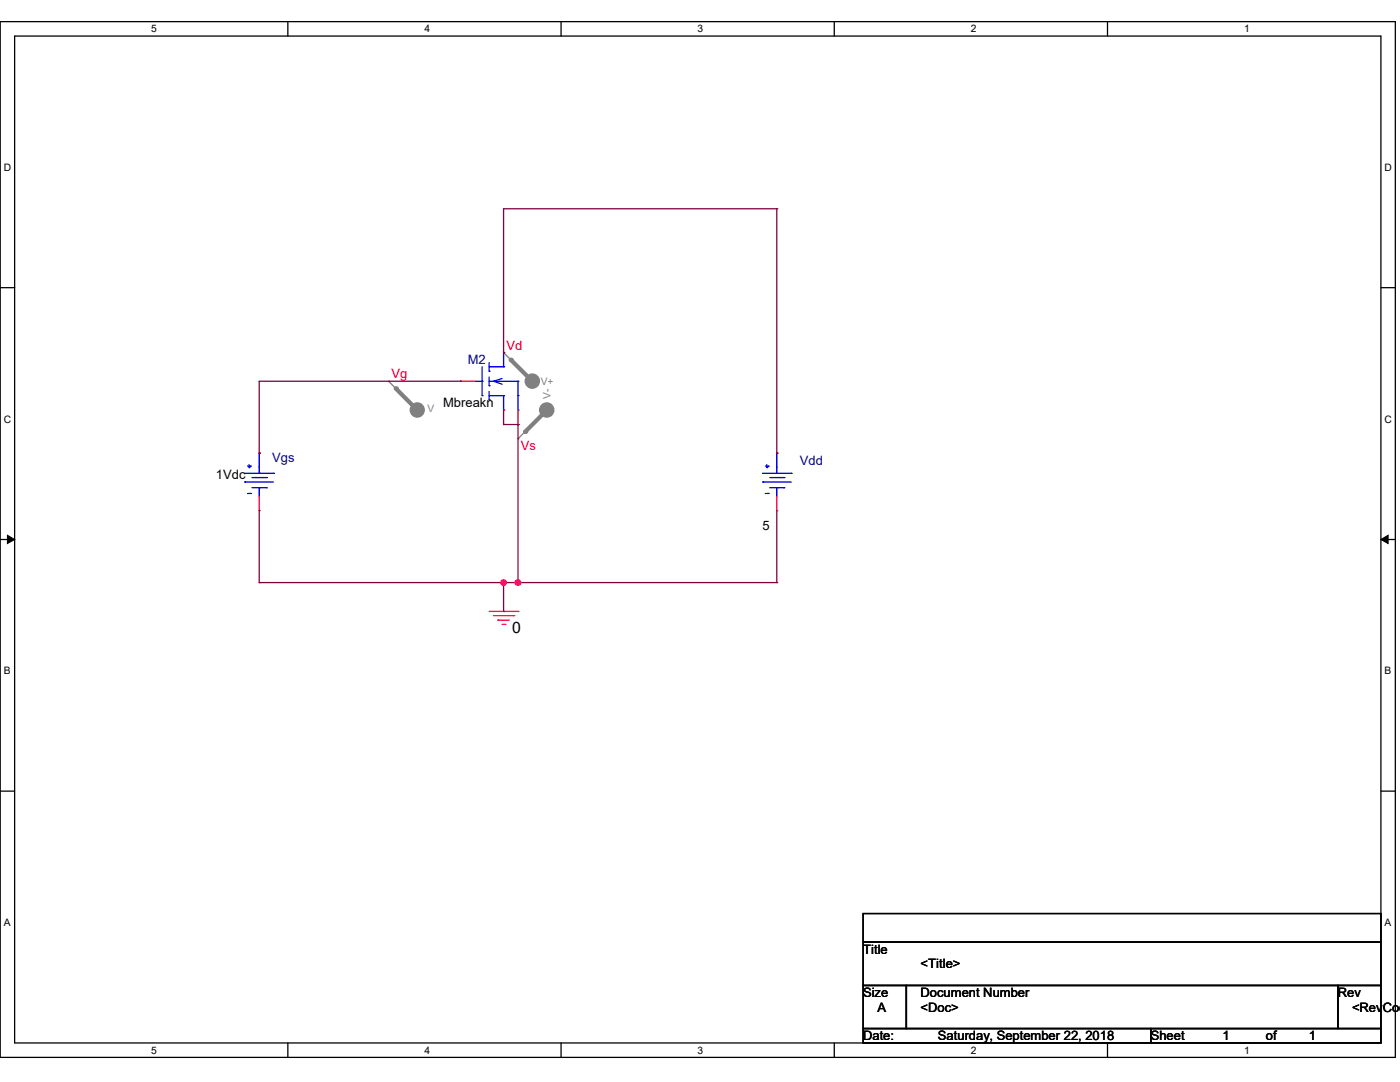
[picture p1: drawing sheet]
<svg xmlns="http://www.w3.org/2000/svg" width="279mm" height="216mm" viewBox="0 0 279 216" stroke-linecap="round" stroke-linejoin="round" font-family="sans-serif">
<path d="M0 4.3h278.5v206.7h-278.5zM2.9 7.2h272.7v200.9h-272.7z" fill="none" stroke="#000" stroke-width=".25"/>
<g fill="#fff">
<path d="M30.2 4.6h1.1v2.3h-1.1z"/>
<path d="M30.2 208.4h1.1v2.3h-1.1z"/>
</g>
<path d="M57.4 4.3v2.9M57.4 208.1v2.9" fill="none" stroke="#000" stroke-width=".25"/>
<g fill="#fff">
<path d="M84.7 4.6h1.1v2.3h-1.1z"/>
<path d="M84.7 208.4h1.1v2.3h-1.1z"/>
</g>
<path d="M112 4.3v2.9M112 208.1v2.9" fill="none" stroke="#000" stroke-width=".25"/>
<g fill="#fff">
<path d="M139.2 4.6h1.1v2.3h-1.1z"/>
<path d="M139.2 208.4h1.1v2.3h-1.1z"/>
</g>
<path d="M166.5 4.3v2.9M166.5 208.1v2.9" fill="none" stroke="#000" stroke-width=".25"/>
<g fill="#fff">
<path d="M193.8 4.6h1.1v2.3h-1.1z"/>
<path d="M193.8 208.4h1.1v2.3h-1.1z"/>
</g>
<path d="M221 4.3v2.9M221 208.1v2.9" fill="none" stroke="#000" stroke-width=".25"/>
<g fill="#fff">
<path d="M248.3 4.6h1.1v2.3h-1.1z"/>
<path d="M248.3 208.4h1.1v2.3h-1.1z"/>
<path d="M.8 32.3h1.4v2.2h-1.4z"/>
<path d="M276.3 32.3h1.4v2.2h-1.4z"/>
<path d="M.8 82.5h1.4v2.3h-1.4z"/>
<path d="M276.3 82.5h1.4v2.3h-1.4z"/>
</g>
<path d="M0 57.4h2.9M275.6 57.4h2.9" fill="none" stroke="#000" stroke-width=".25"/>
<g fill="#fff">
<path d="M.8 132.8h1.3v2.2h-1.3z"/>
<path d="M276.3 132.8h1.3v2.2h-1.3z"/>
</g>
<path d="M0 107.7h2.9M275.6 107.7h2.9" fill="none" stroke="#000" stroke-width=".25"/>
<path d="M1.5 106.8l1.4 .9-1.4 .8zM275.6 107.7l1.4-.9v1.7z" fill="#000" stroke="#000" stroke-width=".2"/>
<g fill="#fff">
<path d="M.8 183h1.3v2.2h-1.3z"/>
<path d="M276.3 183h1.3v2.2h-1.3z"/>
</g>
<path d="M0 157.9h2.9M275.6 157.9h2.9M172.3 182.3h103.3v5.7h-103.3zM172.3 188h103.3v8.6h-103.3zM172.3 196.6h8.6v8.6h-8.6zM180.9 196.6h86.1v8.6h-86.1zM267 196.6h8.6v8.6h-8.6zM172.3 205.2h57.4v2.9h-57.4zM229.7 205.2h45.9v2.9h-45.9z" fill="none" stroke="#000" stroke-width=".25"/>
<path d="M97.6 122h5.8M98.5 122.9h4M99.4 123.7h.1M99.4 123.7h2.2M100.2 124.6h.6M100.8 124.6h.1M102.5 122.9h.1M103.4 122h.1" fill="none" stroke="#f00" stroke-width=".25"/>
<circle cx="83.3" cy="81.8" r="1.41" fill="#808080" stroke="#808080" stroke-width=".25"/>
<path d="M77.6 76.1h.1M77.6 76.1l5.7 5.7" fill="none" stroke="#808080" stroke-width=".25"/>
<path d="M79 77.5l4.3 4.3" fill="none" stroke="#808080" stroke-width=".85"/>
<circle cx="79" cy="77.5" r=".42" fill="#808080"/>
<circle cx="106.2" cy="76.1" r="1.42" fill="#808080" stroke="#808080" stroke-width=".25"/>
<path d="M100.5 70.4h.1M100.5 70.4l5.8 5.7" fill="none" stroke="#808080" stroke-width=".25"/>
<path d="M101.9 71.8l4.4 4.3" fill="none" stroke="#808080" stroke-width=".85"/>
<circle cx="101.9" cy="71.8" r=".42" fill="#808080"/>
<circle cx="109.1" cy="81.8" r="1.42" fill="#808080" stroke="#808080" stroke-width=".25"/>
<path d="M103.4 87.5h.1M109.1 81.8l-5.7 5.7" fill="none" stroke="#808080" stroke-width=".25"/>
<path d="M109.1 81.8l-4.3 4.3" fill="none" stroke="#808080" stroke-width=".85"/>
<circle cx="104.8" cy="86.1" r=".42" fill="#808080"/>
<g fill="none" stroke="#00f" stroke-width=".25">
<path d="M94.8 76.1h1.4M96.2 79h.1M96.2 76.1h.1M96.2 73.2v5.8M97.6 74.1h.1M97.6 77h.1M97.6 79.8h.1M97.6 79h2.9M97.6 73.2h2.9M97.6 76.1h5.8M97.6 72.3v1.8M97.6 75.2v1.8"/>
<path d="M97.6 78.1v1.7M100.2 75.5l-1.7 .6 1.7 .6M100.5 79h.1M100.5 73.2h.1M100.5 70.4h.1M100.5 70.4v2.8M100.5 79v2.8M103.4 79h.1M103.4 76.1h.1M103.4 76.1v5.7M48.9 96.2h.1M48.9 96.2h5.7"/>
<path d="M48.9 94.4h5.7M49.4 93h.6M49.4 98.5h.6M49.7 93.3h.1M49.7 92.7v.6M50 93h.1M50 98.5h.1M50.3 95.3h2.9M50.3 97.3h2.9M51.7 94.4h.1M51.7 97.3h.1M51.7 90.4h.1"/>
<path d="M51.7 90.4v4M51.7 97.3v1.8M53.2 95.3h.1M53.2 97.3h.1M54.6 94.4h.1M100.5 81.8h.1M103.4 81.8h.1M152.2 96.2h.1M152.2 96.2h5.7M152.2 94.4h5.7M152.7 93h.6M152.7 98.5h.6"/>
<path d="M153 93.3h.1M153 92.7v.6M153.3 93h.1M153.3 98.5h.1M153.6 95.3h2.9M153.6 97.3h2.9M155 94.4h.1M155 97.3h.1M155 90.4h.1M155 90.4v4M155 97.3v1.8M156.5 95.3h.1"/>
<path d="M156.5 97.3h.1M157.9 94.4h.1"/>
</g>
<path d="M91.9 76.1h.1M91.9 76.1h2.9M100.5 70.4h.1M51.7 90.4h.1M51.7 99.1v2.8M100.5 81.8h.1M103.4 84.7h.1M103.4 81.8v2.9M155 90.4h.1M155 99.1v2.8M51.7 101.9h.1M155 101.9h.1" fill="none" stroke="#f00" stroke-width=".25"/>
<g fill="none" stroke="#800040" stroke-width=".25">
<path d="M155 41.7h.1M155 41.7h-54.5v28.7M155 41.7v48.7M91.9 76.1h.1M91.9 76.1h-40.2v14.3M100.5 70.4h.1M51.7 90.4h.1M100.5 84.7h.1M100.5 81.8v2.9M100.5 84.7h2.9M103.4 84.7h.1M103.4 84.7v31.5"/>
<path d="M155 90.4h.1M51.7 116.2h.1M51.7 101.9v14.3M51.7 116.2h103.3M100.5 116.2h.1M100.5 116.2v5.8M103.4 116.2h.1M155 116.2h.1M155 101.9v14.3M100.5 122h.1"/>
</g>
<g fill="#f0f" stroke="#f0f" stroke-width=".25">
<circle cx="103.4" cy="116.2" r=".56"/>
<circle cx="100.5" cy="116.2" r=".55"/>
</g>
<text font-size="3.1" x="102.2" y="126.2">0</text>
<g font-size="2.6" fill="#f00">
<text x="101.1" y="69.8">Vd</text>
<text x="78.1" y="75.5">Vg</text>
<text x="104" y="89.8">Vs</text>
</g>
<g font-size="2.6" fill="#000080">
<text x="93.3" y="72.7">M2</text>
<text x="54.3" y="92.2">Vgs</text>
<text x="159.6" y="92.8">Vdd</text>
</g>
<g font-size="2.6">
<text x="88.4" y="81.3">Mbreakn</text>
<text x="43.1" y="95.6">1Vdc</text>
<text x="152.2" y="105.7">5</text>
<text x="172.3" y="190.3">Title</text>
<text x="183.7" y="193.2">&lt;Title&gt;</text>
<text x="172.3" y="199">Size</text>
<text x="175.1" y="201.8">A</text>
<text x="183.7" y="199">Document Number</text>
<text x="183.7" y="201.8">&lt;Doc&gt;</text>
<text x="267" y="199">Rev</text>
<text x="269.8" y="201.8">&lt;RevCod</text>
<text x="172.3" y="207.6">Date:</text>
<text x="187.2" y="207.6">Saturday, September 22, 2018</text>
<text x="229.7" y="207.6">Sheet</text>
<text x="244" y="207.6">1</text>
<text x="252.6" y="207.6">of</text>
<text x="261.2" y="207.6">1</text>
</g>
<g font-size="2">
<text x="30.2" y="6.4">5</text>
<text x="84.7" y="6.4">4</text>
<text x="139.2" y="6.4">3</text>
<text x="193.8" y="6.4">2</text>
<text x="248.3" y="6.4">1</text>
<text x=".8" y="34.1">D</text>
<text x="276.3" y="34.1">D</text>
<text x=".8" y="84.3">C</text>
<text x="276.3" y="84.3">C</text>
<text x=".8" y="134.6">B</text>
<text x="276.3" y="134.6">B</text>
<text x=".8" y="184.8">A</text>
<text x="276.3" y="184.8">A</text>
<text x="30.2" y="210.2">5</text>
<text x="84.7" y="210.2">4</text>
<text x="139.2" y="210.2">3</text>
<text x="193.8" y="210.2">2</text>
<text x="248.3" y="210.2">1</text>
</g>
<g font-size="2" fill="#808080">
<text x="107.9" y="76.8">V+</text>
<text x="85.3" y="82.2">V</text>
<text x="109.8" y="79.6" transform="rotate(-90 109.8 79.6)">V-</text>
</g>
</svg>
